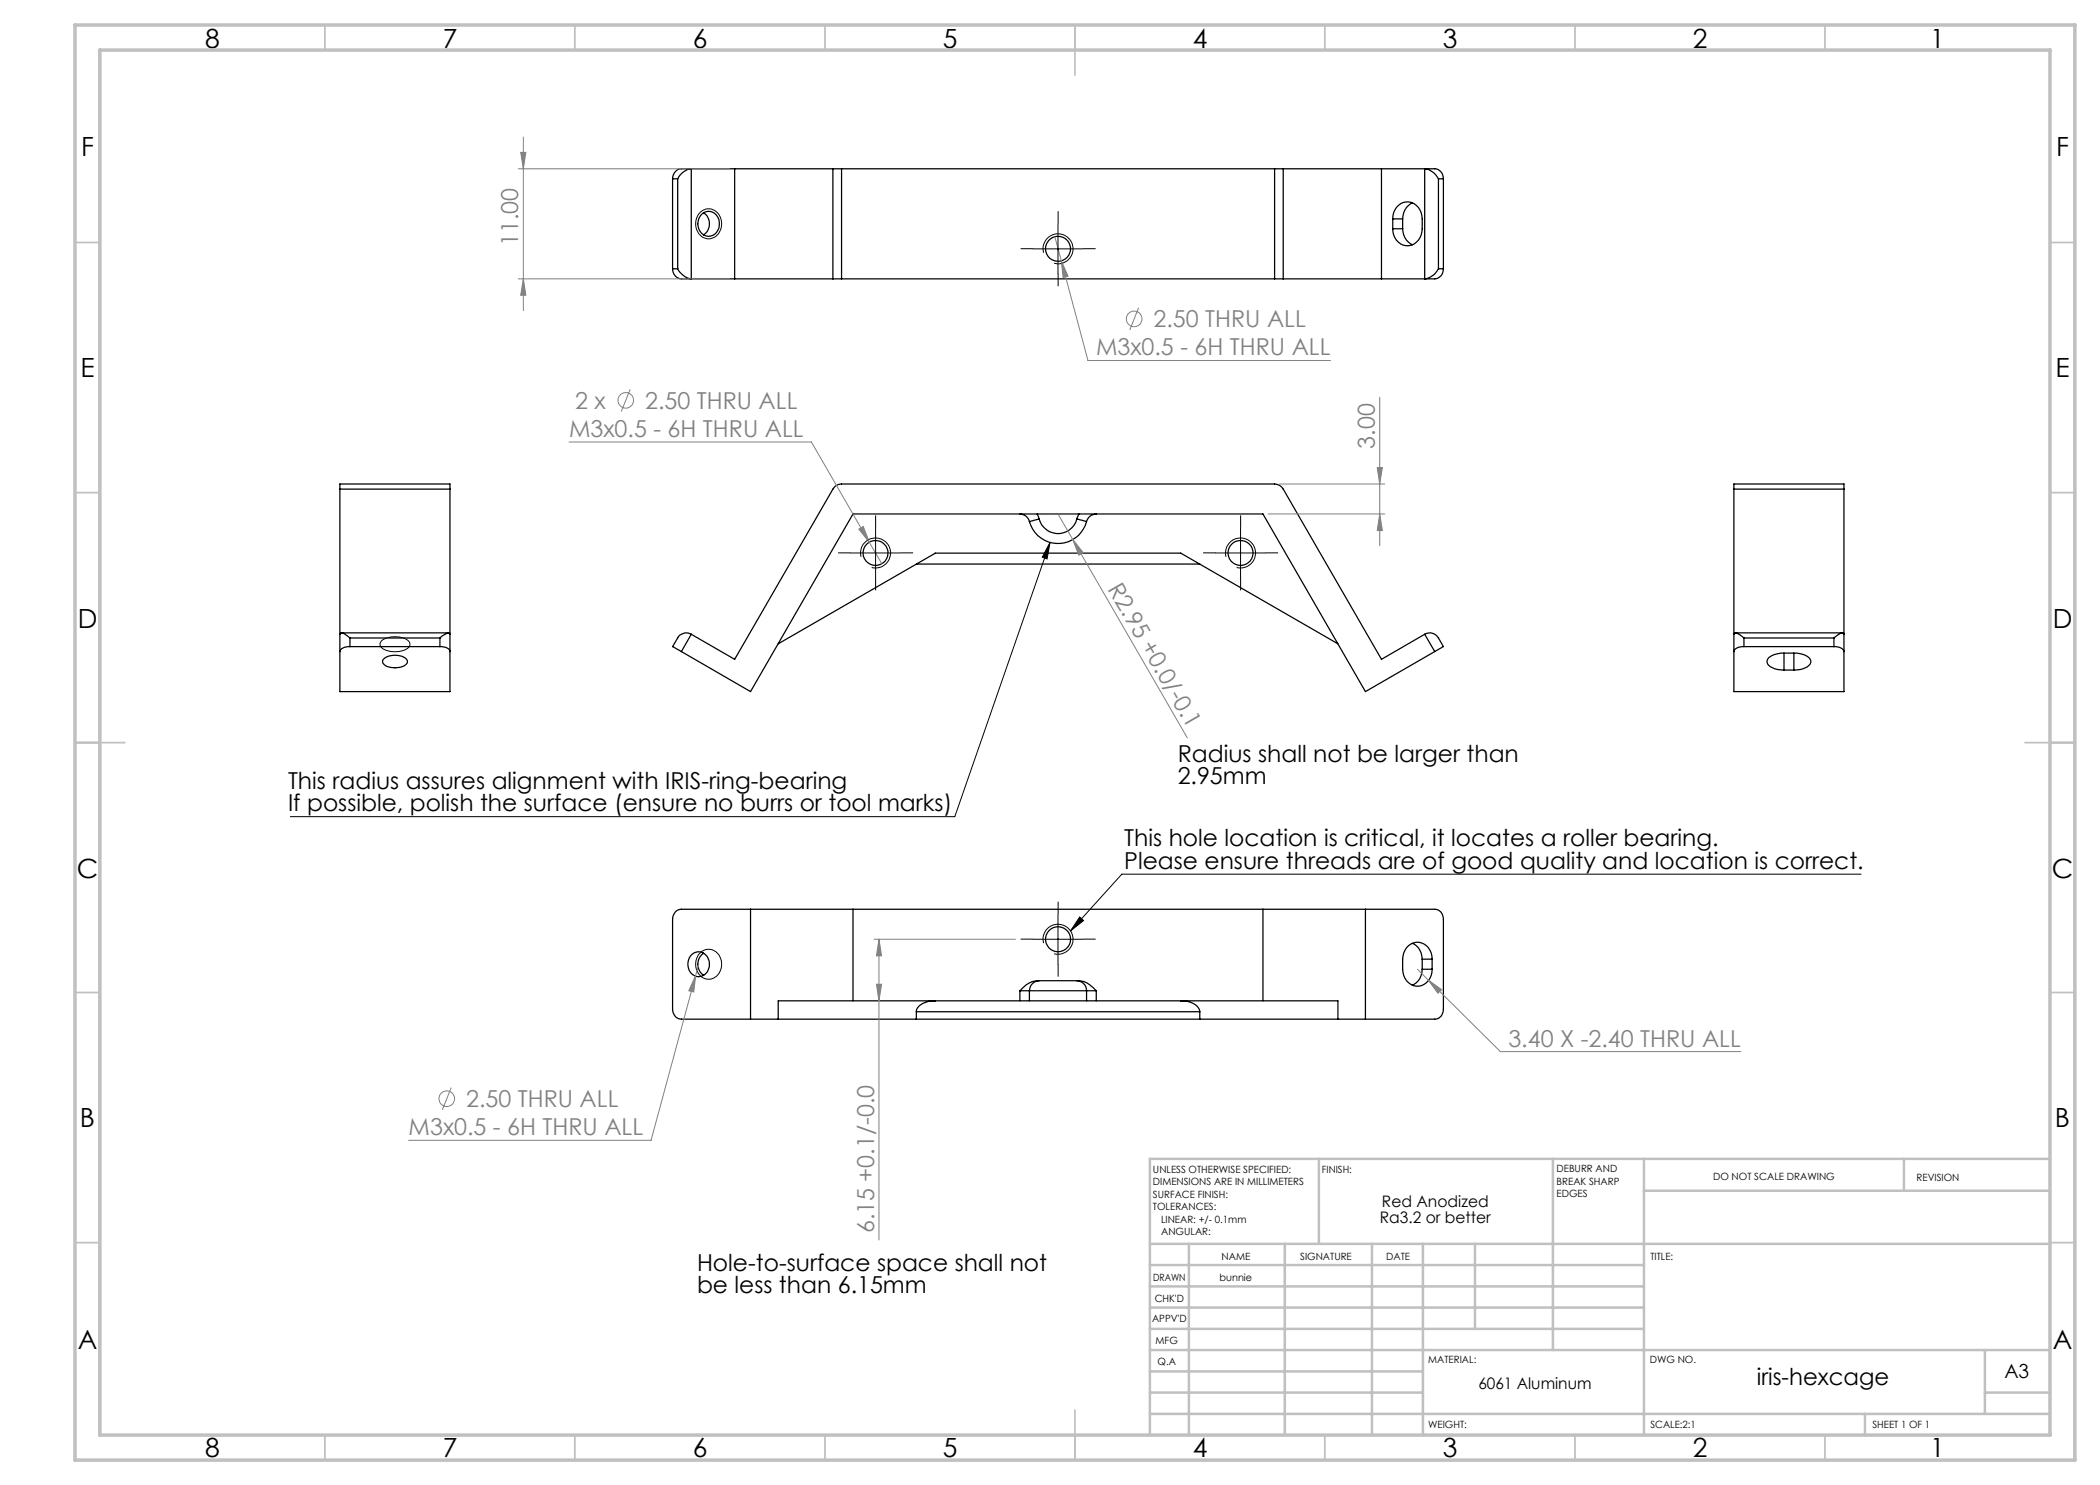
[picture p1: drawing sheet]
<svg xmlns="http://www.w3.org/2000/svg" width="420mm" height="297mm" viewBox="0 0 420 297" stroke-linecap="round" stroke-linejoin="round" font-family="sans-serif">
<g fill="none" stroke="#000" stroke-width=".25">
<path d="M134.5 35.8h1M134.5 35.8v18M135.5 35.8a3.6 3.6 0 0 1 2.8-2v22a3.7 3.7 0 0 1-2.8-2M135.5 35.8v18M146.9 33.8v22M166.6 33.8h1.7M166.6 33.8h-30.3a1.94 1.94 0 0 0-1.8 2M166.6 33.8v22M168.3 33.8v22M168.3 33.8h86.6M254.9 33.8h1.7M254.9 33.8v22"/>
<path d="M256.6 33.8h30.3a1.88 1.88 0 0 1 1.8 2M256.6 33.8v22M276.3 33.8v22M287.7 35.8a3.7 3.7 0 0 0-2.8-2v22a3.7 3.7 0 0 0 2.8-2M287.7 35.8h1M287.7 35.8v18M288.7 35.8v18M134.5 53.8a1.94 1.94 0 0 0 1.8 2h30.3M134.5 53.8h1M140.3 42.9a2.16 2.16 0 0 1 2.6-.3 2.16 2.16 0 0 1 1 2.4 2.12 2.12 0 0 1-2 2.3 2.12 2.12 0 0 1-2.3-2 2.78 2.78 0 0 1 .7-2.4zM140.7 42.5a2.7 2.7 0 0 1 0 4.5M166.6 55.8h1.7"/>
<path d="M168.3 55.8h86.6M254.9 55.8h1.7M278.6 43.8a3 3 0 0 1 4.2-3.1 3.6 3.6 0 0 1 1.6 3.1 5.9 5.9 0 0 1-.7 4.2 2.84 2.84 0 0 1-3.2 1 2.84 2.84 0 0 1-1.9-2.6v-.6M278.6 43.8v2M278.6 43.8h1.9M278.6 45.8h1.9M280.5 45.8a3.5 3.5 0 0 0 2 3.2M280.5 43.8v2M282.5 40.6a3.4 3.4 0 0 0-2 3.2M287.7 53.8h1M288.7 53.8a1.88 1.88 0 0 1-1.8 2h-30.3M68 97.8v-1h22v1"/>
<path d="M68 97.8v40.5h22v-40.5M68 97.8h22M346.8 97.8v-1h22v1M346.8 97.8v40.5h22v-40.5M346.8 97.8h22M183.3 112.8h56.7M204 102.8a1.99 1.99 0 0 1 1.9 1.5M205.9 104.3a5.9 5.9 0 0 0 5.7 4.4 5.9 5.9 0 0 0 5.7-4.4M207.4 102.8l.4 1M207.8 103.8l-1.9 .5M207.8 103.8a3.9 3.9 0 0 0 3.8 2.9 3.9 3.9 0 0 0 3.8-2.9M215.4 103.8l1.9 .5"/>
<path d="M215.8 102.8l-.4 1M219.3 102.8a1.99 1.99 0 0 0-2 1.5M68 126.9l.1-.2a1.43 1.43 0 0 1 1.5 .6l.4 .3M68.3 126.6h21.4M70 129.3a1.81 1.81 0 0 0-2 1M70 127.6h18M70 129.3h18M70 127.6v1.7M76.7 131.9a3.7 3.7 0 0 1 4.6 0 .94 .94 0 0 1-.8 1.4 4.1 4.1 0 0 1-3.7-.4 .73 .73 0 0 1-.1-1zM88 129.3a1.73 1.73 0 0 1 2 1M88 127.6v1.7M90 126.9l-.1-.3h-.4l-1.5 1"/>
<path d="M136.3 130.3l13.8 8 20.5-35.5h82l20.5 35.5 13.8-8M138.3 126.9l8.6 5 19.7-34.1a2.07 2.07 0 0 1 1.7-1h86.6a2.07 2.07 0 0 1 1.7 1l19.7 34.1 8.6-5M138.3 126.9a1.95 1.95 0 0 0-2.8 .7l-1 1.7 1.8 1M138.3 126.9l-2 3.4M155.6 128.8l31.5-18.2h49l31.5 18.2M284.9 126.9a1.99 1.99 0 0 1 2.8 .7l1 1.7-1.8 1M284.9 126.9l2 3.4M346.8 126.9v-.2a1.46 1.46 0 0 1 1.6 .6l.4 .3M347.1 126.6h21.4M348.8 129.3a1.81 1.81 0 0 0-2 1M348.8 127.6v1.7M348.8 127.6h18"/>
<path d="M348.8 129.3h18M356.8 130.6l-1.8 .3a1.52 1.52 0 0 0-1.5 1.9 3.9 3.9 0 0 0 3.3 1.2M356.8 134h2M356.8 130.6h2M356.8 130.6v3.4M358.8 130.6a3.3 3.3 0 0 1 3.4 1.5 1.8 1.8 0 0 1-1.6 1.7l-1.8 .2M358.8 130.6v3.4M366.8 129.3a1.81 1.81 0 0 1 2 1M366.8 127.6v1.7M368.8 126.9v-.2a1.46 1.46 0 0 0-1.6 .6l-.4 .3M135 182.4a1.61 1.61 0 0 1 1.3-.5h150.6a1.83 1.83 0 0 1 1.8 2v18a1.82 1.82 0 0 1-1.8 1.9h-150.6a1.88 1.88 0 0 1-1.8-1.9v-18l.2-.8zM138.1 191.1a2.09 2.09 0 0 1 2.3-.6 2.09 2.09 0 0 1 1.5 1.8 2.26 2.26 0 0 1-.8 2.5 2.26 2.26 0 0 1-2.6 .1 2.78 2.78 0 0 1-.4-3.8z"/>
<path d="M140.7 190.6a2.7 2.7 0 0 0 0 4.5M150.1 181.9v21.9M170.6 181.9v18.3M204 198.2h1.9M204 198.2v2M205.9 198.2h11.4M205.9 198.2v2M207.8 196.1a2.05 2.05 0 0 0-1.9 2.1M207.8 196.1h7.6M207.8 196.1h-.1a3.9 3.9 0 0 0-3.1 1.5l-.6 .6M215.4 196.1a1.99 1.99 0 0 1 1.9 2.1M215.4 196.1h.1a3.9 3.9 0 0 1 3.2 1.5l.6 .6"/>
<path d="M217.3 198.2h2M217.3 198.2v2M219.3 198.2v2M252.6 181.9v18.3M273.1 181.9v21.9M282.5 188.7a3.3 3.3 0 0 1 1.9 3.1M284.4 193.8a3.5 3.5 0 0 1-1.9 3.3M284.4 191.8v2M284.4 193.8h2M284.4 191.8h2M286.4 191.8a2.93 2.93 0 0 0-1.4-2.9 2.93 2.93 0 0 0-3.3 .2 3.8 3.8 0 0 0-1.2 2.7 6 6 0 0 0 .8 4.3 2.84 2.84 0 0 0 3.1 1 2.84 2.84 0 0 0 2-2.6v-.7M286.4 191.8v2"/>
<path d="M155.6 203.8v-3.6h112v3.6M183.3 202.3v1.5M183.3 202.3h56.7M187.1 200.2a3.8 3.8 0 0 0-3.8 1.8v.3M236.1 200.2a3.8 3.8 0 0 1 3.8 1.8l.1 .3M240 202.3v1.5"/>
<circle cx="211.6" cy="49.8" r="2.5"/>
<circle cx="175.1" cy="110.6" r="2.5"/>
<circle cx="248.1" cy="110.6" r="2.51"/>
<circle cx="211.6" cy="187.8" r="2.5"/>
</g>
<g fill="none" stroke="#808080" stroke-width=".2">
<path d="M103.6 33.8h42.3M104.1 30.5h1.1l-.5 3.3zM104.7 27.4v34.7M103.6 55.8h42.3M104.7 55.8l.5 3.3h-1.1zM211 47.3l6.6 24.8h48.5M212.3 52.2l1.3 3-1 .3zM126 77.9l-1.8 4.4M227.7 61.6l-1.7 4.4M275.9 79.4v29.7M113.8 88.4h48.5l11.5 20M255.9 96.8h21.1"/>
<path d="M275.4 93.5h1.1l-.6 3.3zM171.8 105.8l.8-.5 1.2 3.1zM173.8 108.4l2.6 4.3M211.6 102.8l3 5.1M214.6 107.9l2 2.6-.8 .6zM214.6 107.9l22.9 39.7M253.6 102.8h23.4M275.9 102.8l.6 3.3h-1.1zM139.1 195.1l-.4 3.3-.9-.2zM139.7 192.9l-9.5 35.2h-48.5M174.8 187.9h28.3M175.3 196.8h1l-.5 3.4z"/>
<path d="M175.8 187.9l.5 3.3h-1zM175.8 187.9v60.1M283.5 193.8l2.1 2.2M285.6 196l2.7 1.9-.7 .7zM285.6 196l14.5 14.3h48.1M90.2 217.5l-1.7 4.5"/>
<circle cx="226.8" cy="63.8" r="1.55"/>
<circle cx="125.2" cy="80.1" r="1.55"/>
<circle cx="89.4" cy="219.7" r="1.55"/>
</g>
<g fill="none" stroke="#000" stroke-width=".2">
<path d="M139.8 42.7a2.58 2.58 0 0 1 3-.7 2.58 2.58 0 0 1 1.5 2.8 2.6 2.6 0 0 1-1.2 2.5 2.6 2.6 0 0 1-2.8 0 3.3 3.3 0 0 1-.5-4.6zM206.6 49.8h10M208.7 50.5a2.99 2.99 0 0 1 2.6-3.7 2.99 2.99 0 0 1 3.3 3.2 2.99 2.99 0 0 1-3.8 2.7M211.6 44.8v9.9M170.1 110.6h10M172.2 111.4a2.99 2.99 0 0 1 2.7-3.8 2.99 2.99 0 0 1 3.2 3.3 2.99 2.99 0 0 1-3.8 2.6M175.1 105.6v10M210 108.5l-.6 3.3-.9-.4zM210 108.5l-19 54.8h-132.9M243.1 110.6h10M245.2 111.4a2.99 2.99 0 0 1 2.6-3.8 2.99 2.99 0 0 1 3.3 3.3 2.99 2.99 0 0 1-3.8 2.6M248.1 105.6v10"/>
<path d="M76.2 128.2a4.6 4.6 0 0 1 5.6 .2l.1 .1a1.23 1.23 0 0 1-1 1.5 4.8 4.8 0 0 1-4.7-.5v-.2a.81 .81 0 0 1 0-1.1zM372.2 174.8h-147.8l-10.3 11.4M140 190.6a2.51 2.51 0 0 1 2.7-.5 2.51 2.51 0 0 1 1.6 2.3 2.71 2.71 0 0 1-.8 2.7 2.71 2.71 0 0 1-2.8 .5 3.3 3.3 0 0 1-.7-5zM206.6 187.9h10M208.7 188.6a2.99 2.99 0 0 1 2.6-3.7 2.99 2.99 0 0 1 3.3 3.2 2.99 2.99 0 0 1-3.8 2.6M211.6 182.8v10.1M215.9 183.4l.8 .7-2.6 2.1z"/>
</g>
<g fill="none" stroke="#000" stroke-width=".2" stroke-dasharray="15.2 1.3 1.3 1.3" stroke-linecap="butt">
<path d="M206.6 49.7h-2.5M211.6 44.7v-2.5M211.6 54.7v2.5M216.6 49.7h2.5M170.1 110.6h-2.5M175.1 105.6v-2.5M175.1 115.6v2.5M180.1 110.6h2.5M243.1 110.6h-2.5M248.1 105.6v-2.5M248.1 115.6v2.5M253.1 110.6h2.5"/>
<path d="M206.6 187.8h-2.5M211.6 182.8v-2.5M211.6 192.8v2.5M216.6 187.8h2.5"/>
</g>
<g fill="none" stroke="#c0c0c0" stroke-width=".35">
<path d="M65 5v5M115 5v5M165 5v5M215 5v10M265 5v5M315 5v5M365 5v5M15 48.5h5M410 48.5h5M15 98.5h5M410 98.5h5M15 148.5h10"/>
<path d="M405 148.5h10M15 198.5h5M410 198.5h5M15 248.5h5M410 248.5h5M65 287v5M115 287v5M165 287v5M215 282v10M265 287v5M315 287v5M365 287v5"/>
</g>
<g fill="none" stroke="#c0c0c0" stroke-width=".5">
<path d="M263.8 231.8v17M310.6 231.8v38.2M328.8 231.8v55.2M328.8 238.2h81.2M380.8 231.8v6.4M410 231.8h-180v55.2M230 248.8h180M230 257.3h98.8M230 253h98.8M237.8 248.8v38.2M257 248.8v38.2M274.4 248.8v38.2"/>
<path d="M284.6 248.8v38.2M295 248.8v17M230 265.8h98.8M230 261.5h98.8M230 278.5h54.6M230 274.3h54.6M230 270h180M397 278.5h13M397 270v12.8M230 282.8h180M373 282.8v4.2"/>
</g>
<path d="M15 5h400v287h-400zM20 10h390v277h-390z" fill="none" stroke="#c0c0c0" stroke-width=".7"/>
<g fill="#808080">
<path d="M214.6 107.9l2 2.6-.8 .6z"/>
<path d="M171.8 105.8l2 2.6-1.2-3.1zM212.3 52.2l.3 3.3 1-.3zM139.1 195.1l-1.3 3.1 .9 .2zM285.6 196l2 2.6 .7-.7z"/>
<path d="M104.7 55.8l.5 3.3h-1.1zM104.1 30.5h1.1l-.5 3.3z"/>
<path d="M275.9 102.8l.6 3.3h-1.1zM275.4 93.5h1.1l-.6 3.3z"/>
<path d="M175.8 187.9l.5 3.3h-1zM175.3 196.8h1l-.5 3.4z"/>
</g>
<path d="M210 108.5l-.6 3.3-.9-.4zM215.9 183.4l.8 .7-2.6 2.1z" fill="#000"/>
<g font-size="5.3">
<text x="41" y="9.5">8</text>
<text x="88.5" y="9.5">7</text>
<text x="138.5" y="9.5">6</text>
<text x="188.5" y="9.5">5</text>
<text x="238.5" y="9.5">4</text>
<text x="288.5" y="9.5">3</text>
<text x="338.5" y="9.5">2</text>
<text x="386" y="9.5">1</text>
<text x="16.2" y="31.3">F</text>
<text x="411.2" y="31.3">F</text>
<text x="16.1" y="75.5">E</text>
<text x="411.1" y="75.5">E</text>
<text x="15.5" y="125.5">D</text>
<text x="410.5" y="125.5">D</text>
<text x="15.4" y="175.5">C</text>
<text x="410.4" y="175.5">C</text>
<text x="16" y="225.5">B</text>
<text x="411" y="225.5">B</text>
<text x="15.5" y="269.8">A</text>
<text x="410.5" y="269.8">A</text>
<text x="41" y="291.5">8</text>
<text x="88.5" y="291.5">7</text>
<text x="138.5" y="291.5">6</text>
<text x="188.5" y="291.5">5</text>
<text x="238.5" y="291.5">4</text>
<text x="288.5" y="291.5">3</text>
<text x="338.5" y="291.5">2</text>
<text x="386" y="291.5">1</text>
</g>
<g font-size="4.7" fill="#808080">
<text x="103.7" y="49.3" transform="rotate(-90 103.7 49.3)">11.00</text>
<text x="230.7" y="65.5">2.50 THRU ALL</text>
<text x="219.2" y="71.1">M3x0.5 - 6H THRU ALL</text>
<text x="115" y="81.8">2 x</text>
<text x="129" y="81.8">2.50 THRU ALL</text>
<text x="113.8" y="87.4">M3x0.5 - 6H THRU ALL</text>
<text x="275" y="89.8" transform="rotate(-90 275 89.8)">3.00</text>
<text x="221.4" y="117.8" transform="rotate(60 221.4 117.8)">R2.95 +0.0/-0.1</text>
<text x="301.7" y="209.3">3.40 X -2.40 THRU ALL</text>
<text x="93.2" y="221.4">2.50 THRU ALL</text>
<text x="81.7" y="227">M3x0.5 - 6H THRU ALL</text>
<text x="174.8" y="246.7" transform="rotate(-90 174.8 246.7)">6.15 +0.1/-0.0</text>
</g>
<g font-size="4.7">
<text x="235.5" y="152.4">Radius shall not be larger than</text>
<text x="57.6" y="157.8">This radius assures alignment with IRIS-ring-bearing</text>
<text x="235.5" y="156.9">2.95mm</text>
<text x="57.6" y="162.3">If possible, polish the surface (ensure no burrs or tool marks)</text>
<text x="224.9" y="169.3">This hole location is critical, it locates a roller bearing.</text>
<text x="224.9" y="173.8">Please ensure threads are of good quality and location is correct.</text>
<text x="139.4" y="254.1">Hole-to-surface space shall not</text>
<text x="139.4" y="258.6">be less than 6.15mm</text>
<text x="351.4" y="277">iris-hexcage</text>
</g>
<text font-size="3.9" x="400.9" y="275.5">A3</text>
<g font-size="3.2">
<text x="276" y="244.6">Ra3.2 or better</text>
<text x="276.4" y="241.4">Red Anodized</text>
<text x="295.7" y="277.9">6061 Aluminum</text>
</g>
<g font-size="2">
<text x="230.6" y="234.6">UNLESS OTHERWISE SPECIFIED:</text>
<text x="230.6" y="237.1">DIMENSIONS ARE IN MILLIMETERS</text>
<text x="230.6" y="239.6">SURFACE FINISH:</text>
<text x="264.4" y="234.6">FINISH:</text>
<text x="311.3" y="234.5">DEBURR AND</text>
<text x="311.3" y="237">BREAK SHARP</text>
<text x="311.3" y="239.5">EDGES</text>
<text x="342.6" y="236">DO NOT SCALE DRAWING</text>
<text x="383.3" y="236.2">REVISION</text>
<text x="230.6" y="242.1">TOLERANCES:</text>
<text x="232.2" y="244.6">LINEAR: +/- 0.1mm</text>
<text x="232.2" y="247.1">ANGULAR:</text>
<text x="244.3" y="252">NAME</text>
<text x="260" y="251.9">SIGNATURE</text>
<text x="277.2" y="251.9">DATE</text>
<text x="330.1" y="251.9">TITLE:</text>
<text x="230.6" y="256.1">DRAWN</text>
<text x="243.9" y="256.1">bunnie</text>
<text x="230.9" y="260.3">CHK'D</text>
<text x="230.4" y="264.4">APPV'D</text>
<text x="231.1" y="268.8">MFG</text>
<text x="231.5" y="273">Q.A</text>
<text x="285.6" y="272.5">MATERIAL:</text>
<text x="330" y="272.5">DWG NO.</text>
<text x="285.6" y="285.5">WEIGHT:</text>
<text x="330.1" y="285.6">SCALE:2:1</text>
<text x="374.5" y="285.6">SHEET 1 OF 1</text>
</g>
</svg>
